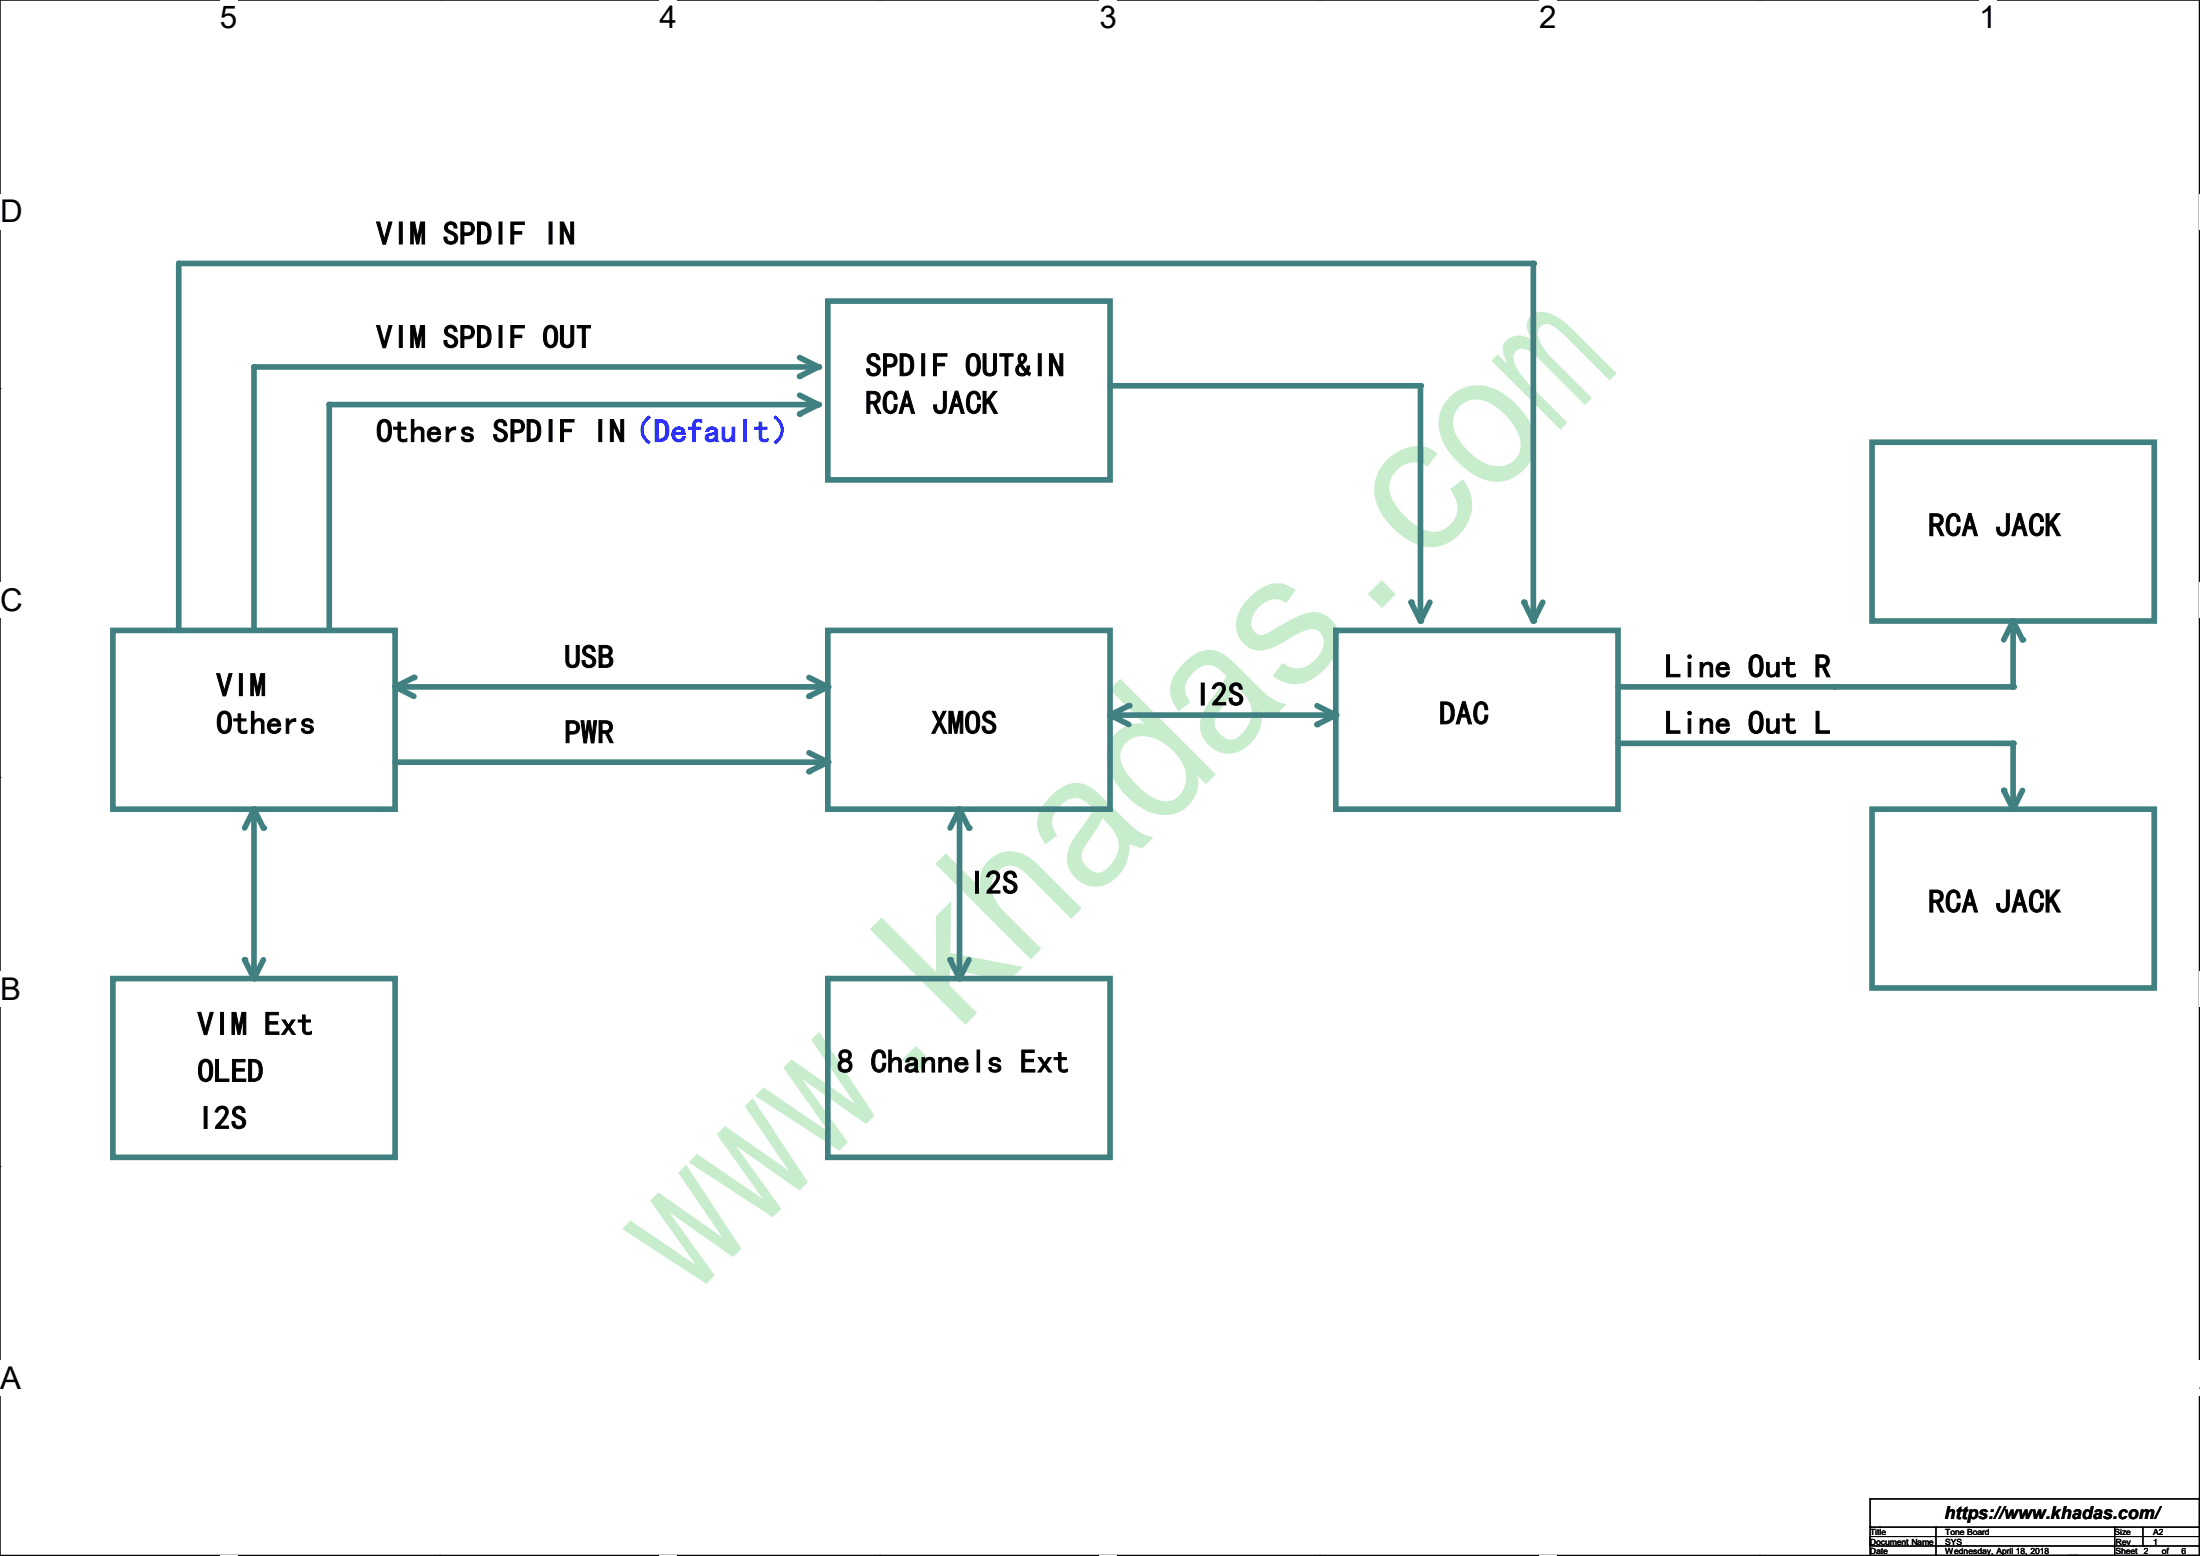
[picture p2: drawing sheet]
<svg xmlns="http://www.w3.org/2000/svg" width="297mm" height="210mm" viewBox="0 0 297 210" stroke-linecap="round" stroke-linejoin="round" font-family="sans-serif">
<path d="M0 0h296.9v209.9h-296.9z" fill="none" stroke="#000" stroke-width=".14"/>
<g fill="#fff">
<path d="M29.7 0h2.3v4.7h-2.3z"/>
<path d="M29.7 209.9h2.3v.1h-2.3z"/>
</g>
<path d="M59.4 0h.1M59.4 209.9h.1" fill="none" stroke="#000" stroke-width=".14"/>
<g fill="#fff">
<path d="M89 0h2.4v4.7h-2.4z"/>
<path d="M89 209.9h2.4v.1h-2.4z"/>
</g>
<path d="M118.7 0h.1M118.7 209.9h.1" fill="none" stroke="#000" stroke-width=".14"/>
<g fill="#fff">
<path d="M148.4 0h2.4v4.7h-2.4z"/>
<path d="M148.4 209.9h2.4v.1h-2.4z"/>
</g>
<path d="M178.1 0h.1M178.1 209.9h.1" fill="none" stroke="#000" stroke-width=".14"/>
<g fill="#fff">
<path d="M207.8 0h2.4v4.7h-2.4z"/>
<path d="M207.8 209.9h2.4v.1h-2.4z"/>
</g>
<path d="M237.5 0h.1M237.5 209.9h.1" fill="none" stroke="#000" stroke-width=".14"/>
<g fill="#fff">
<path d="M267.2 0h2.4v4.7h-2.4z"/>
<path d="M267.2 209.9h2.4v.1h-2.4z"/>
<path d="M0 26.2h3v4.7h-3z"/>
<path d="M296.9 26.2h.1v4.7h-.1z"/>
<path d="M0 78.7h3v4.7h-3z"/>
<path d="M296.9 78.7h.1v4.7h-.1z"/>
</g>
<path d="M0 52.5h.1M296.9 52.5h.1" fill="none" stroke="#000" stroke-width=".14"/>
<g fill="#fff">
<path d="M0 131.1h2.8v4.8h-2.8z"/>
<path d="M296.9 131.1h.1v4.8h-.1z"/>
</g>
<path d="M0 104.9h.1M296.9 104.9h.1" fill="none" stroke="#000" stroke-width=".14"/>
<g fill="#fff">
<path d="M0 183.6h2.8v4.8h-2.8z"/>
<path d="M296.8 183.6h.2v4.8h-.2z"/>
</g>
<path d="M0 157.4h.1M296.9 157.4h.1" fill="none" stroke="#000" stroke-width=".14"/>
<path d="M111.8 40.6h38.1v24.2h-38.1zM252.7 59.7h38.1v24.1h-38.1zM15.2 85.1h38.1v24.1h-38.1zM54.6 92.7h55.9M111.8 85.1h38.1v24.1h-38.1zM180.3 85.1h38.1v24.1h-38.1zM15.2 132.1h38.1v24.1h-38.1zM111.8 132.1h38.1v24.1h-38.1z" fill="none" stroke="#408080" stroke-width=".76"/>
<circle cx="110.5" cy="92.7" r=".38" fill="#408080"/>
<path d="M151.1 96.5h28" fill="none" stroke="#408080" stroke-width=".76"/>
<circle cx="179.1" cy="96.5" r=".38" fill="#408080"/>
<path d="M218.4 92.7h29.3" fill="none" stroke="#408080" stroke-width=".76"/>
<circle cx="247.6" cy="92.7" r=".38" fill="#408080"/>
<path d="M129.5 110.5v20.3" fill="none" stroke="#408080" stroke-width=".76"/>
<circle cx="129.5" cy="110.5" r=".38" fill="#408080"/>
<path d="M24.1 35.6v49.5" fill="none" stroke="#408080" stroke-width=".76"/>
<circle cx="24.1" cy="35.6" r=".38" fill="#408080"/>
<path d="M34.3 49.5v35.6" fill="none" stroke="#408080" stroke-width=".76"/>
<circle cx="34.3" cy="49.5" r=".38" fill="#408080"/>
<path d="M34.3 49.5h76.2" fill="none" stroke="#408080" stroke-width=".76"/>
<circle cx="110.5" cy="49.5" r=".38" fill="#408080"/>
<path d="M44.5 54.6h66" fill="none" stroke="#408080" stroke-width=".76"/>
<circle cx="44.5" cy="54.6" r=".38" fill="#408080"/>
<path d="M44.4 54.6v30.5" fill="none" stroke="#408080" stroke-width=".76"/>
<circle cx="44.5" cy="54.6" r=".38" fill="#408080"/>
<path d="M34.3 110.5v20.3" fill="none" stroke="#408080" stroke-width=".76"/>
<circle cx="34.3" cy="110.5" r=".38" fill="#408080"/>
<path d="M110.5 54.6l-2.5 1.3" fill="none" stroke="#408080" stroke-width=".76"/>
<circle cx="108" cy="55.9" r=".38" fill="#408080"/>
<path d="M107.9 53.3l2.6 1.3" fill="none" stroke="#408080" stroke-width=".76"/>
<circle cx="110.5" cy="54.6" r=".38" fill="#408080"/>
<path d="M149.9 52.1h41.9" fill="none" stroke="#408080" stroke-width=".76"/>
<circle cx="191.8" cy="52.1" r=".38" fill="#408080"/>
<path d="M191.8 52.1v30.5" fill="none" stroke="#408080" stroke-width=".76"/>
<circle cx="191.8" cy="82.6" r=".38" fill="#408080"/>
<path d="M24.1 35.6h182.9" fill="none" stroke="#408080" stroke-width=".76"/>
<circle cx="207" cy="35.6" r=".38" fill="#408080"/>
<path d="M207 35.6v46.9" fill="none" stroke="#408080" stroke-width=".76"/>
<circle cx="207" cy="82.6" r=".38" fill="#408080"/>
<path d="M53.3 102.9h57.2" fill="none" stroke="#408080" stroke-width=".76"/>
<circle cx="110.5" cy="102.9" r=".38" fill="#408080"/>
<path d="M218.4 100.3h53.4" fill="none" stroke="#408080" stroke-width=".76"/>
<circle cx="271.8" cy="100.3" r=".38" fill="#408080"/>
<path d="M247.6 92.7h24.2M252.7 109.2h38.1v24.2h-38.1z" fill="none" stroke="#408080" stroke-width=".76"/>
<circle cx="271.8" cy="92.7" r=".38" fill="#408080"/>
<path d="M271.8 85.1v7.6" fill="none" stroke="#408080" stroke-width=".76"/>
<circle cx="271.8" cy="92.7" r=".38" fill="#408080"/>
<path d="M271.8 100.3v7.6" fill="none" stroke="#408080" stroke-width=".76"/>
<circle cx="271.8" cy="108" r=".38" fill="#408080"/>
<path d="M107.9 48.3l2.6 1.2" fill="none" stroke="#408080" stroke-width=".76"/>
<circle cx="110.5" cy="49.5" r=".38" fill="#408080"/>
<path d="M110.5 49.5l-2.5 1.3" fill="none" stroke="#408080" stroke-width=".76"/>
<circle cx="108" cy="50.8" r=".38" fill="#408080"/>
<path d="M109.2 101.6l2.6 1.3" fill="none" stroke="#408080" stroke-width=".76"/>
<circle cx="111.8" cy="102.9" r=".38" fill="#408080"/>
<path d="M111.8 102.9l-2.6 1.2" fill="none" stroke="#408080" stroke-width=".76"/>
<circle cx="109.2" cy="104.1" r=".38" fill="#408080"/>
<path d="M193 81.3l-1.2 2.5" fill="none" stroke="#408080" stroke-width=".76"/>
<circle cx="191.8" cy="83.8" r=".38" fill="#408080"/>
<path d="M190.5 81.3l1.3 2.5" fill="none" stroke="#408080" stroke-width=".76"/>
<circle cx="190.5" cy="81.3" r=".38" fill="#408080"/>
<path d="M208.3 81.3l-1.3 2.5" fill="none" stroke="#408080" stroke-width=".76"/>
<circle cx="207" cy="83.8" r=".38" fill="#408080"/>
<path d="M205.7 81.3l1.3 2.5" fill="none" stroke="#408080" stroke-width=".76"/>
<circle cx="205.7" cy="81.3" r=".38" fill="#408080"/>
<path d="M33 129.5l1.3 2.6" fill="none" stroke="#408080" stroke-width=".76"/>
<circle cx="33" cy="129.5" r=".38" fill="#408080"/>
<path d="M35.6 129.5l-1.3 2.6" fill="none" stroke="#408080" stroke-width=".76"/>
<circle cx="34.3" cy="132.1" r=".38" fill="#408080"/>
<path d="M271.8 83.8l1.3 2.6" fill="none" stroke="#408080" stroke-width=".76"/>
<circle cx="273" cy="86.4" r=".38" fill="#408080"/>
<path d="M271.8 83.8l-1.3 2.6" fill="none" stroke="#408080" stroke-width=".76"/>
<circle cx="271.8" cy="83.8" r=".38" fill="#408080"/>
<path d="M270.5 106.7l1.3 2.5" fill="none" stroke="#408080" stroke-width=".76"/>
<circle cx="270.5" cy="106.7" r=".38" fill="#408080"/>
<path d="M273 106.7l-1.2 2.5" fill="none" stroke="#408080" stroke-width=".76"/>
<circle cx="271.8" cy="109.2" r=".38" fill="#408080"/>
<path d="M128.3 129.5l1.2 2.6" fill="none" stroke="#408080" stroke-width=".76"/>
<circle cx="128.3" cy="129.5" r=".38" fill="#408080"/>
<path d="M130.8 129.5l-1.3 2.6" fill="none" stroke="#408080" stroke-width=".76"/>
<circle cx="129.5" cy="132.1" r=".38" fill="#408080"/>
<path d="M129.5 109.2l1.3 2.6" fill="none" stroke="#408080" stroke-width=".76"/>
<circle cx="130.8" cy="111.8" r=".38" fill="#408080"/>
<path d="M129.5 109.2l-1.2 2.6" fill="none" stroke="#408080" stroke-width=".76"/>
<circle cx="129.5" cy="109.2" r=".38" fill="#408080"/>
<path d="M180.3 96.5l-2.5 1.3" fill="none" stroke="#408080" stroke-width=".76"/>
<circle cx="177.8" cy="97.8" r=".38" fill="#408080"/>
<path d="M177.8 95.2l2.5 1.3" fill="none" stroke="#408080" stroke-width=".76"/>
<circle cx="180.3" cy="96.5" r=".38" fill="#408080"/>
<path d="M152.4 95.3l-2.5 1.2" fill="none" stroke="#408080" stroke-width=".76"/>
<circle cx="152.4" cy="95.2" r=".38" fill="#408080"/>
<path d="M149.9 96.5l2.5 1.3" fill="none" stroke="#408080" stroke-width=".76"/>
<circle cx="149.9" cy="96.5" r=".38" fill="#408080"/>
<path d="M111.8 92.7l-2.6 1.3" fill="none" stroke="#408080" stroke-width=".76"/>
<circle cx="109.2" cy="94" r=".38" fill="#408080"/>
<path d="M109.2 91.4l2.6 1.3" fill="none" stroke="#408080" stroke-width=".76"/>
<circle cx="111.8" cy="92.7" r=".38" fill="#408080"/>
<path d="M55.9 91.4l-2.6 1.3" fill="none" stroke="#408080" stroke-width=".76"/>
<circle cx="55.9" cy="91.4" r=".38" fill="#408080"/>
<path d="M53.3 92.7l2.6 1.3" fill="none" stroke="#408080" stroke-width=".76"/>
<circle cx="53.3" cy="92.7" r=".38" fill="#408080"/>
<path d="M34.3 109.2l1.3 2.6" fill="none" stroke="#408080" stroke-width=".76"/>
<circle cx="35.6" cy="111.8" r=".38" fill="#408080"/>
<path d="M34.3 109.2l-1.3 2.6" fill="none" stroke="#408080" stroke-width=".76"/>
<circle cx="34.3" cy="109.2" r=".38" fill="#408080"/>
<g fill="none" stroke="#000" stroke-width=".14">
<path d="M252.5 206.1h.1M252.5 202.3h.1M252.5 202.3v7.6h44.4M252.5 202.3h44.4M252.5 207.4h8.9v1.3h-8.9zM253.7 206.1h.1M261.4 206.1h.1M261.4 209.9h.1M261.4 206.1v1.3h35.5M280.4 209.9h.1M285.5 209.9h.1M285.5 207.4h.1"/>
<path d="M285.5 206.1h.1M285.5 206.1v3.8M288 208.7h.1M289.3 208.7h.1M289.3 207.4h.1M289.3 206.1v2.6M296.9 206.1h-44.4M296.9 208.7h-35.5v1.2M296.9 209.9h.1M296.9 208.7h.1M296.9 206.1h.1M296.9 207.4h.1"/>
<path d="M296.9 202.3h.1M296.9 202.3v7.6"/>
</g>
<text font-size="25.4" fill="#c7edcc" x="93.2" y="175.4" transform="rotate(-45 93.2 175.4)">www.khadas.com</text>
<g font-size="4.4">
<text x="50.8" y="33">VIM SPDIF IN</text>
<text x="50.8" y="47">VIM SPDIF OUT</text>
<text x="116.8" y="50.8">SPDIF OUT&amp;IN</text>
<text x="50.8" y="59.7">Others SPDIF IN（Default）</text>
<text x="116.8" y="55.9">RCA JACK</text>
<text x="260.3" y="72.4">RCA JACK</text>
<text x="29.2" y="94">VIM</text>
<text x="76.2" y="90.2">USB</text>
<text x="161.3" y="95.2">I2S</text>
<text x="224.8" y="91.4">Line Out R</text>
<text x="29.2" y="99.1">Others</text>
<text x="76.2" y="100.3">PWR</text>
<text x="125.7" y="99.1">XMOS</text>
<text x="194.3" y="97.8">DAC</text>
<text x="224.8" y="99.1">Line Out L</text>
<text x="130.8" y="120.7">I2S</text>
<text x="260.3" y="123.2">RCA JACK</text>
<text x="26.7" y="139.7">VIM Ext</text>
<text x="26.7" y="146.1">OLED</text>
<text x="113" y="144.8">8 Channels Ext</text>
<text x="26.7" y="152.4">I2S</text>
</g>
<g font-size="4.2">
<text x="29.7" y="3.8">5</text>
<text x="89" y="3.8">4</text>
<text x="148.4" y="3.8">3</text>
<text x="207.8" y="3.8">2</text>
<text x="267.2" y="3.8">1</text>
<text x="0" y="30">D</text>
<text x="0" y="82.5">C</text>
<text x="0" y="135">B</text>
<text x="0" y="187.5">A</text>
<text x="296.9" y="187.5">A</text>
</g>
<text font-size="2.4" x="262.5" y="205">https://www.khadas.com/</text>
<g font-size="1.1">
<text x="252.4" y="208.5">Document Name</text>
<text x="252.4" y="209.8">Date</text>
<text x="252.5" y="207.2">Title</text>
<text x="262.6" y="208.5">SYS</text>
<text x="262.6" y="207.2">Tone Board</text>
<text x="262.6" y="209.8">Wednesday, April 18, 2018</text>
<text x="285.5" y="207.2">Size</text>
<text x="285.6" y="208.5">Rev</text>
<text x="285.6" y="209.8">Sheet</text>
<text x="285.6" y="209.8">Sheet 2</text>
<text x="289.4" y="209.8">2</text>
<text x="290.7" y="208.5">1</text>
<text x="290.7" y="207.2">A2</text>
<text x="291.8" y="209.8">of</text>
<text x="294.5" y="209.8">6</text>
</g>
</svg>
